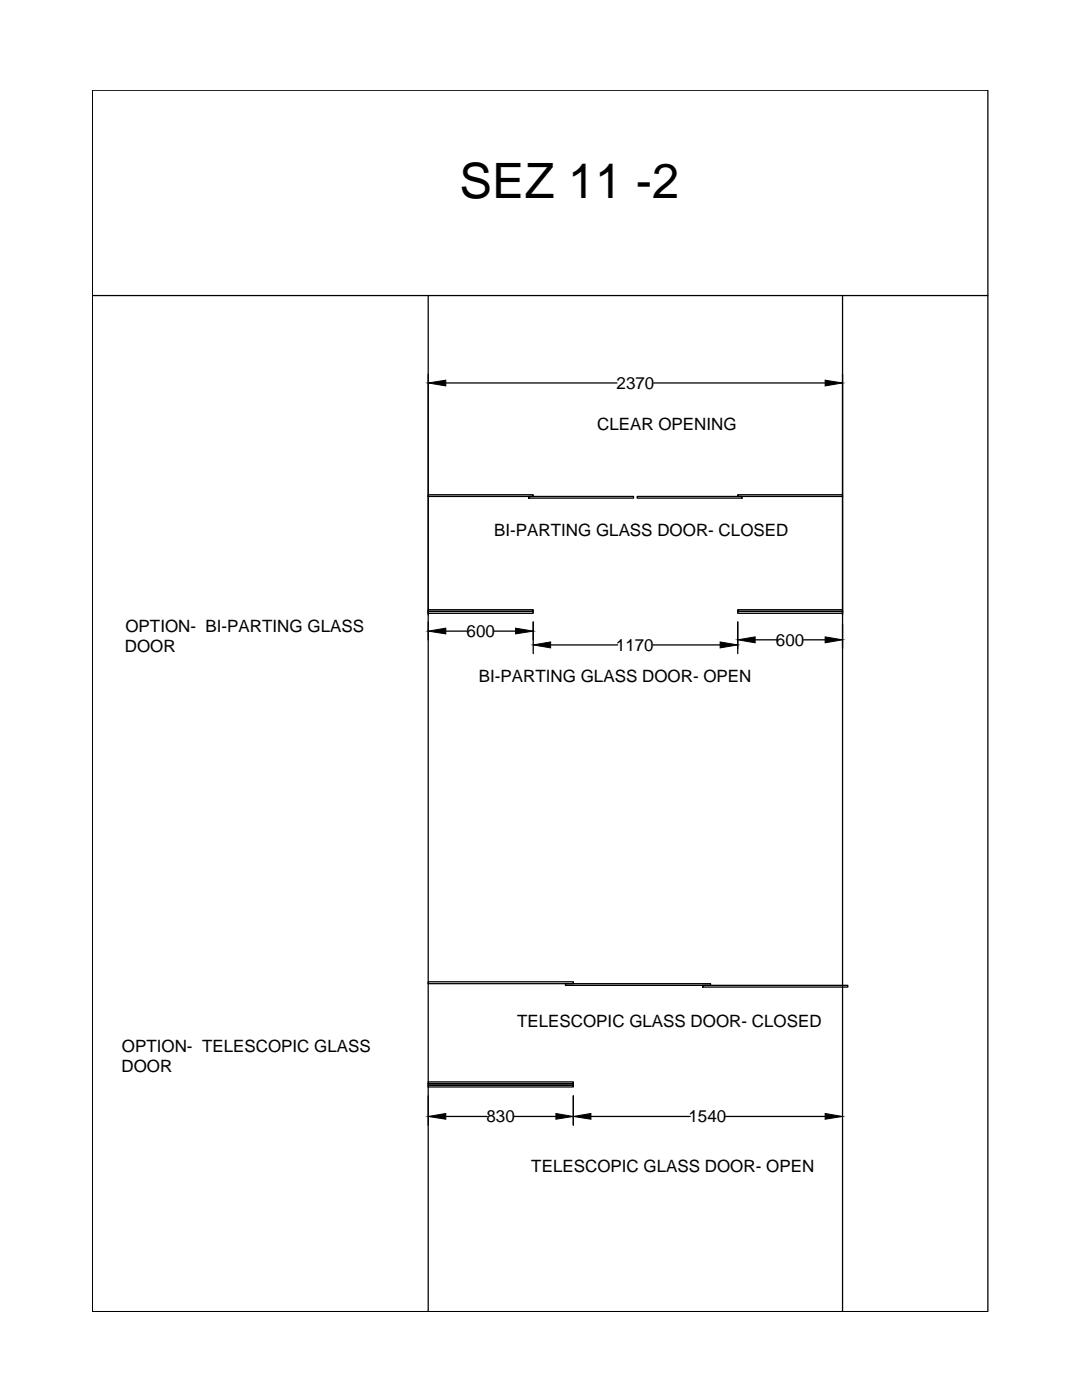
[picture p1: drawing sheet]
<svg xmlns="http://www.w3.org/2000/svg" width="216mm" height="279mm" viewBox="0 0 216 279" stroke-linecap="round" stroke-linejoin="round" font-family="sans-serif">
<!-- layer: 0 -->
<g fill="none" stroke="#000" stroke-width=".25">
<path d="M18.4 18h178.7v243.8h-178.7zM18.4 59h178.7M85.4 59v202.8M168.1 59v202.8M89 76.4h34.1M130.4 76.4h34.2M85.4 98.7h21v.4h-21zM105.5 99.1h20.9v.3h-20.9zM127.1 99.1h21v.3h-21zM147.2 98.7h20.9v.4h-20.9zM85.4 121.7h21v.3h-21zM85.4 122h21v.4h-21z"/>
<path d="M89 126h4.2M98.6 126h4.3M106.4 124.1v6.3M109.9 128.7h13.3M130.3 128.7h13.4M147.2 121.7h20.9v.3h-20.9zM147.2 122h20.9v.4h-20.9zM147.2 124.1v6.3M150.7 127.7h4.3M160.4 127.7h4.2M85.4 195.9h29v.4h-29zM112.8 196.3h29v.4h-29z"/>
<path d="M140.2 196.7h29v.3h-29zM85.4 215.9h29v.4h-29zM85.4 216.3h29v.3h-29zM85.4 216.6h29v.3h-29zM114.4 218.7v5.9M89 222.8h8.2M102.6 222.8h8.3M117.9 222.8h19.8M144.8 222.8h19.8"/>
</g>
<path d="M85.4 76.4l3.6-.5v1.1zM164.6 75.9l3.5 .5-3.5 .6zM85.4 126l3.6-.6v1.1zM102.9 125.4l3.5 .6-3.5 .5zM106.4 128.7l3.5-.6v1.2zM143.7 128.1l3.5 .6-3.5 .6zM147.2 127.7l3.5-.6v1.2zM164.6 127.1l3.5 .6-3.5 .6zM85.4 222.8l3.6-.6v1.2zM110.9 222.2l3.5 .6-3.5 .6zM114.4 222.8l3.5-.6v1.2zM164.6 222.2l3.5 .6-3.5 .6z" fill="#000" stroke="#000" stroke-width=".2"/>
<text font-size="9.7" x="91.7" y="39.6">SEZ 11 -2</text>
<g font-size="3.4">
<text x="123" y="77.7">2370</text>
<text x="119.1" y="85.9">CLEAR OPENING</text>
<text x="98.6" y="107">BI-PARTING GLASS DOOR- CLOSED</text>
<text x="24.9" y="130.1">DOOR</text>
<text x="25" y="126">OPTION- BI-PARTING GLASS</text>
<text x="93.1" y="127.1">600</text>
<text x="122.9" y="129.9">1170</text>
<text x="154.8" y="128.9">600</text>
<text x="95.6" y="136.1">BI-PARTING GLASS DOOR- OPEN</text>
<text x="24.3" y="209.9">OPTION- TELESCOPIC GLASS</text>
<text x="103.2" y="204.9">TELESCOPIC GLASS DOOR- CLOSED</text>
<text x="24.2" y="214">DOOR</text>
<text x="97.1" y="224">830</text>
<text x="137.4" y="224">1540</text>
<text x="106" y="234">TELESCOPIC GLASS DOOR- OPEN</text>
</g>
</svg>
